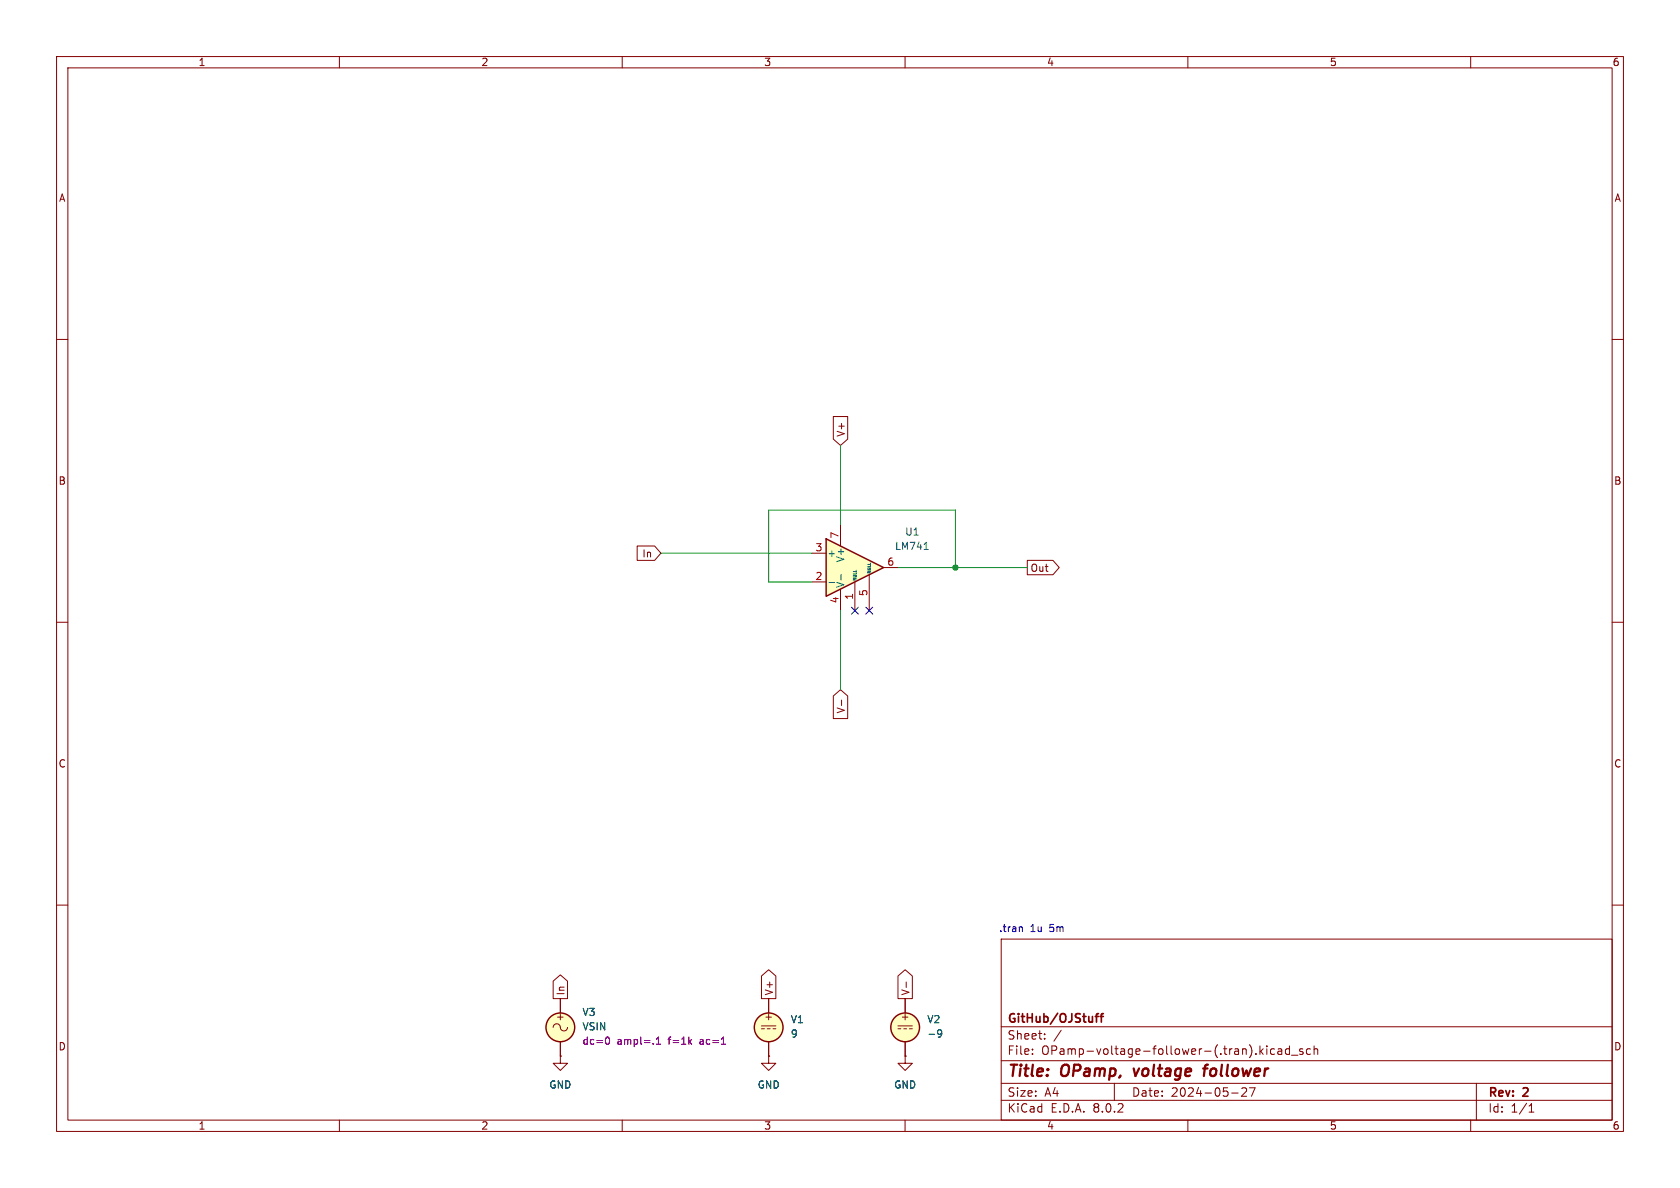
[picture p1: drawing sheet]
<svg xmlns="http://www.w3.org/2000/svg" width="297mm" height="210mm" viewBox="0 0 297 210" stroke-linecap="round" stroke-linejoin="round" font-family="sans-serif">
<g fill="none" stroke="#840000" stroke-width=".18">
<path d="M10 10h277v190h-277zM12 12h273v186h-273zM60 10v2M110 10v2M160 10v2M210 10v2M260 10v2M10 60h2M285 60h2M10 110h2M285 110h2M10 160h2"/>
<path d="M285 160h2M177 166h108v32h-108zM60 198v2M110 198v2M160 198v2M177 194.5h108M177 191.5h108M177 187.5h108M177 181.5h108M182.5 186.3v.1M182.5 185.5v.1M184.7 183.6v.1"/>
<path d="M184.7 182.8v.1M187.6 182.1l-1.3 2M197 191.5v3M210 198v2M217.7 193.2h1.2M219.5 192.4l.6-.1 .2 .1 .1 .3-.9 1.1h.9M220.9 192.3h1l-.7 1.5M222.9 185.8l.4 .6M223.3 185.4l-.6 .6M224 184.9v.1M224 185.4v1M225.3 185.5l-.4-.1-.3 .3v.4l.1 .2h.6"/>
<path d="M226 185.5h.5l.1 .9M226.6 185.8h-.5a.29 .29 0 0 0-.2 .3 .29 .29 0 0 0 .2 .3l.5-.1M228 185.5l-.5-.1-.3 .3v.4l.2 .2h.6M228 184.9v1.5M228.3 186.5h1.2M230.3 185.5l-.3-.1-.3 .2 .1 .2 .5 .2v.3h-.6M231.7 185.5l-.5-.1-.2 .3v.4l.1 .2h.6M232.3 185.5l.2-.1 .4 .1 .1 .9M232.3 184.9v1.5M260 198v2M261 191.5v6.5M270.3 196.6h.9"/>
<path d="M270.3 195.5l.4-.4v1.5"/>
</g>
<path d="M200.4 188.9l.3 1.3M212.7 188.9h.8M213.6 188.2l-.4 .1-.2 .2-.2 1.7" fill="none" stroke="#840000" stroke-width=".4"/>
<path d="M193.6 179.7h.6M194.2 179.2l-.4 .2v1.3M194.5 179.7h.6M195.1 179.2l-.4 .2v1.3" fill="none" stroke="#840000" stroke-width=".3"/>
<path d="M146 95.3l10.2 5-10.2 5.1z" fill="#ffffc2"/>
<g fill="none" stroke="#840000" stroke-width=".25">
<path d="M146 95.3l10.2 5-10.2 5.1z"/>
<circle cx="99.1" cy="181.6" r="2.54"/>
<circle cx="135.9" cy="181.6" r="2.54"/>
<circle cx="160" cy="181.6" r="2.54"/>
</g>
<g fill="none" stroke="#840000" stroke-width=".18">
<path d="M147.3 73.6h2.6v4l-1.3 1.1-1.3-1.1zM112.6 96.5h3.1l1.1 1.3-1.1 1.3h-3.1zM143.5 97.8h2.5M148.6 92.7v3.8M181.6 99.1h4.5l1.2 1.2-1.2 1.3h-4.5zM143.5 102.9h2.5M148.6 104.1v3.9M151.1 102.9v5.1M153.7 101.6v6.4M156.2 100.3h2.5M147.3 123l1.3-1.1 1.3 1.1v4h-2.6zM148.8 123.8v.9"/>
<path d="M97.8 173.4l1.3-1.1 1.2 1.1v3.1h-2.5zM99.1 176.5v2.6M134.6 172.5l1.3-1.1 1.3 1.1v4h-2.6zM135.9 176.5v2.6M158.7 172.5l1.3-1.1 1.3 1.1v4h-2.6zM160 176.5v2.6M160.2 173.6v1M97.8 181.6a.67 .67 0 0 1 .8-.6 .67 .67 0 0 1 .5 .8 .64 .64 0 0 0 .7 .4 .64 .64 0 0 0 .5-.6M99.1 186.7v1.3h1.2l-1.2 1.2-1.3-1.2h1.3M99.1 186.7h.1M99.1 184.2v2.5M134.6 181.4h2.6"/>
<path d="M134.6 181.9h.5M135.6 181.9h.5M135.9 186.7v1.3h1.3l-1.3 1.2-1.3-1.2h1.3M135.9 186.7h.1M135.9 184.2v2.5M136.7 181.9h.5M158.7 181.4h2.6M158.7 181.9h.6M159.8 181.9h.5M160 186.7v1.3h1.3l-1.3 1.2-1.3-1.2h1.3M160 186.7h.1M160 184.2v2.5"/>
<path d="M160.8 181.9h.5"/>
</g>
<g fill="none" stroke="#006464" stroke-width=".18">
<path d="M153.4 99.8h.5M163.4 97.1h.7M146.6 103h.9M148.7 101.6v.9M150.8 102.2h.6l-.6 .3h.6M150.8 102h.5M150.8 101.7h.5M150.8 101.5h.6M150.8 101h.6M153.4 101h.5l-.5 .3h.5M153.4 100.7h.4M153.4 100.4h.4"/>
<path d="M153.4 100.2h.5M165.9 182.1h.3l.2 .1a.84 .84 0 0 1-.3 1.1h-.2M166.5 182.6l-.3 .2h-.3"/>
</g>
<g fill="#ffffc2" stroke="#ffffc2" stroke-width=".18">
<circle cx="135.9" cy="181.6" r="2.54"/>
<circle cx="160" cy="181.6" r="2.54"/>
<circle cx="99.1" cy="181.6" r="2.54"/>
</g>
<path d="M107.2 183.4l.1-.1a.68 .68 0 0 1 .5 .7 .68 .68 0 0 1-.5 .6l-.1-.1M116 184.6h.8M116 183.7l.4-.4v1.3M127.5 184.6h.8" fill="none" stroke="#840084" stroke-width=".18"/>
<path d="M180.6 163.8l.1 .2v.7" fill="none" stroke="#0000c2" stroke-width=".18"/>
<path d="M148.6 78.7v14M116.8 97.8h26.7M148.6 108v13.9M158.7 100.3h22.9M168.9 100.3v-10.1h-33v12.7h7.6" fill="none" stroke="#009600" stroke-width=".18"/>
<path d="M150.5 107.3l1.2 1.3M151.7 107.3l-1.2 1.3M153.1 107.3l1.2 1.3M154.3 107.3l-1.2 1.3" fill="none" stroke="#000084" stroke-width=".18"/>
<circle cx="168.9" cy="100.3" r=".46" fill="#009600" stroke="#009600" stroke-width=".18"/>
<g font-size="2.8" fill="#840000">
<text x="178" y="190.9">Title:</text>
<text x="187.7" y="190.9">OPamp,</text>
<text x="201.3" y="190.9">voltage</text>
<text x="214.5" y="190.9">follower</text>
</g>
<g font-size="2.1" fill="#840000">
<text x="178" y="184">Sheet:</text>
<text x="178" y="181.2">GitHub/OJStuff</text>
<text x="178" y="186.7">File:</text>
<text x="184.1" y="186.7">OPamp-voltage-follower-(.tran).kicad_sch</text>
<text x="178" y="196.9">KiCad</text>
<text x="178" y="194.1">Size:</text>
<text x="184.7" y="194.1">A4</text>
<text x="185.7" y="196.9">E.D.A.</text>
<text x="193.3" y="196.9">8.0.2</text>
<text x="200" y="194.1">Date:</text>
<text x="207" y="194.1">2024-05-27</text>
<text x="263" y="194.3">Rev:</text>
<text x="263" y="196.9">Id:</text>
<text x="267.1" y="196.9">1/1</text>
<text x="269.4" y="194.3">2</text>
</g>
<g font-size="1.8" fill="#840000">
<text x="35" y="11.9">1</text>
<text x="85" y="11.9">2</text>
<text x="135" y="11.9">3</text>
<text x="185" y="11.9">4</text>
<text x="235" y="11.9">5</text>
<text x="285" y="11.9">6</text>
<text x="10.3" y="35.9">A</text>
<text x="285.3" y="35.9">A</text>
<text x="149.5" y="77.3" transform="rotate(-90 149.5 77.3)">V+</text>
<text x="10.3" y="85.9">B</text>
<text x="285.3" y="85.9">B</text>
<text x="113.5" y="98.7">In</text>
<text x="182.1" y="101.3">Out</text>
<text x="149.5" y="126.2" transform="rotate(-90 149.5 126.2)">V-</text>
<text x="10.3" y="135.9">C</text>
<text x="285.3" y="135.9">C</text>
<text x="100" y="176.1" transform="rotate(-90 100 176.1)">In</text>
<text x="136.8" y="176.1" transform="rotate(-90 136.8 176.1)">V+</text>
<text x="161" y="176.1" transform="rotate(-90 161 176.1)">V-</text>
<text x="10.3" y="185.9">D</text>
<text x="98.2" y="180.6">+</text>
<text x="135" y="180.6">+</text>
<text x="159.1" y="180.6">+</text>
<text x="285.3" y="185.9">D</text>
<text x="35" y="199.9">1</text>
<text x="85" y="199.9">2</text>
<text x="135" y="199.9">3</text>
<text x="185" y="199.9">4</text>
<text x="235" y="199.9">5</text>
<text x="285" y="199.9">6</text>
</g>
<g font-size="1.8" fill="#a90000">
<text x="148.3" y="95.3" transform="rotate(-90 148.3 95.3)">7</text>
<text x="144.1" y="97.5">3</text>
<text x="156.8" y="100.1">6</text>
<text x="144.1" y="102.6">2</text>
<text x="148.3" y="106.8" transform="rotate(-90 148.3 106.8)">4</text>
<text x="150.9" y="106.1" transform="rotate(-90 150.9 106.1)">1</text>
<text x="153.4" y="105.5" transform="rotate(-90 153.4 105.5)">5</text>
</g>
<g font-size="1.8" fill="#006464">
<text x="159.9" y="94.9">U1</text>
<text x="146.2" y="98.7">+</text>
<text x="149.5" y="99.5" transform="rotate(-90 149.5 99.5)">V+</text>
<text x="158.1" y="97.4">LM741</text>
<text x="149.5" y="104" transform="rotate(-90 149.5 104)">V-</text>
<text x="102.9" y="179.8">V3</text>
<text x="102.9" y="182.3">VSIN</text>
<text x="139.7" y="181.1">V1</text>
<text x="139.7" y="183.6">9</text>
<text x="163.8" y="181.1">V2</text>
<text x="163.8" y="183.6">-9</text>
<text x="97" y="192.6">GND</text>
<text x="133.9" y="192.6">GND</text>
<text x="158" y="192.6">GND</text>
</g>
<g font-size="1.8" fill="#0000c2">
<text x="176.5" y="164.9">.tran</text>
<text x="182.1" y="164.9">1u</text>
<text x="185.6" y="164.9">5m</text>
</g>
<g font-size="1.8" fill="#840084">
<text x="102.9" y="184.9">dc=0</text>
<text x="109.1" y="184.9">ampl=.1</text>
<text x="118.3" y="184.9">f=1k</text>
<text x="124" y="184.9">ac=1</text>
</g>
<g font-size=".7" fill="#006464">
<text x="154.2" y="101.5" transform="rotate(-90 154.2 101.5)">NULL</text>
<text x="151.6" y="102.7" transform="rotate(-90 151.6 102.7)">NULL</text>
</g>
</svg>
